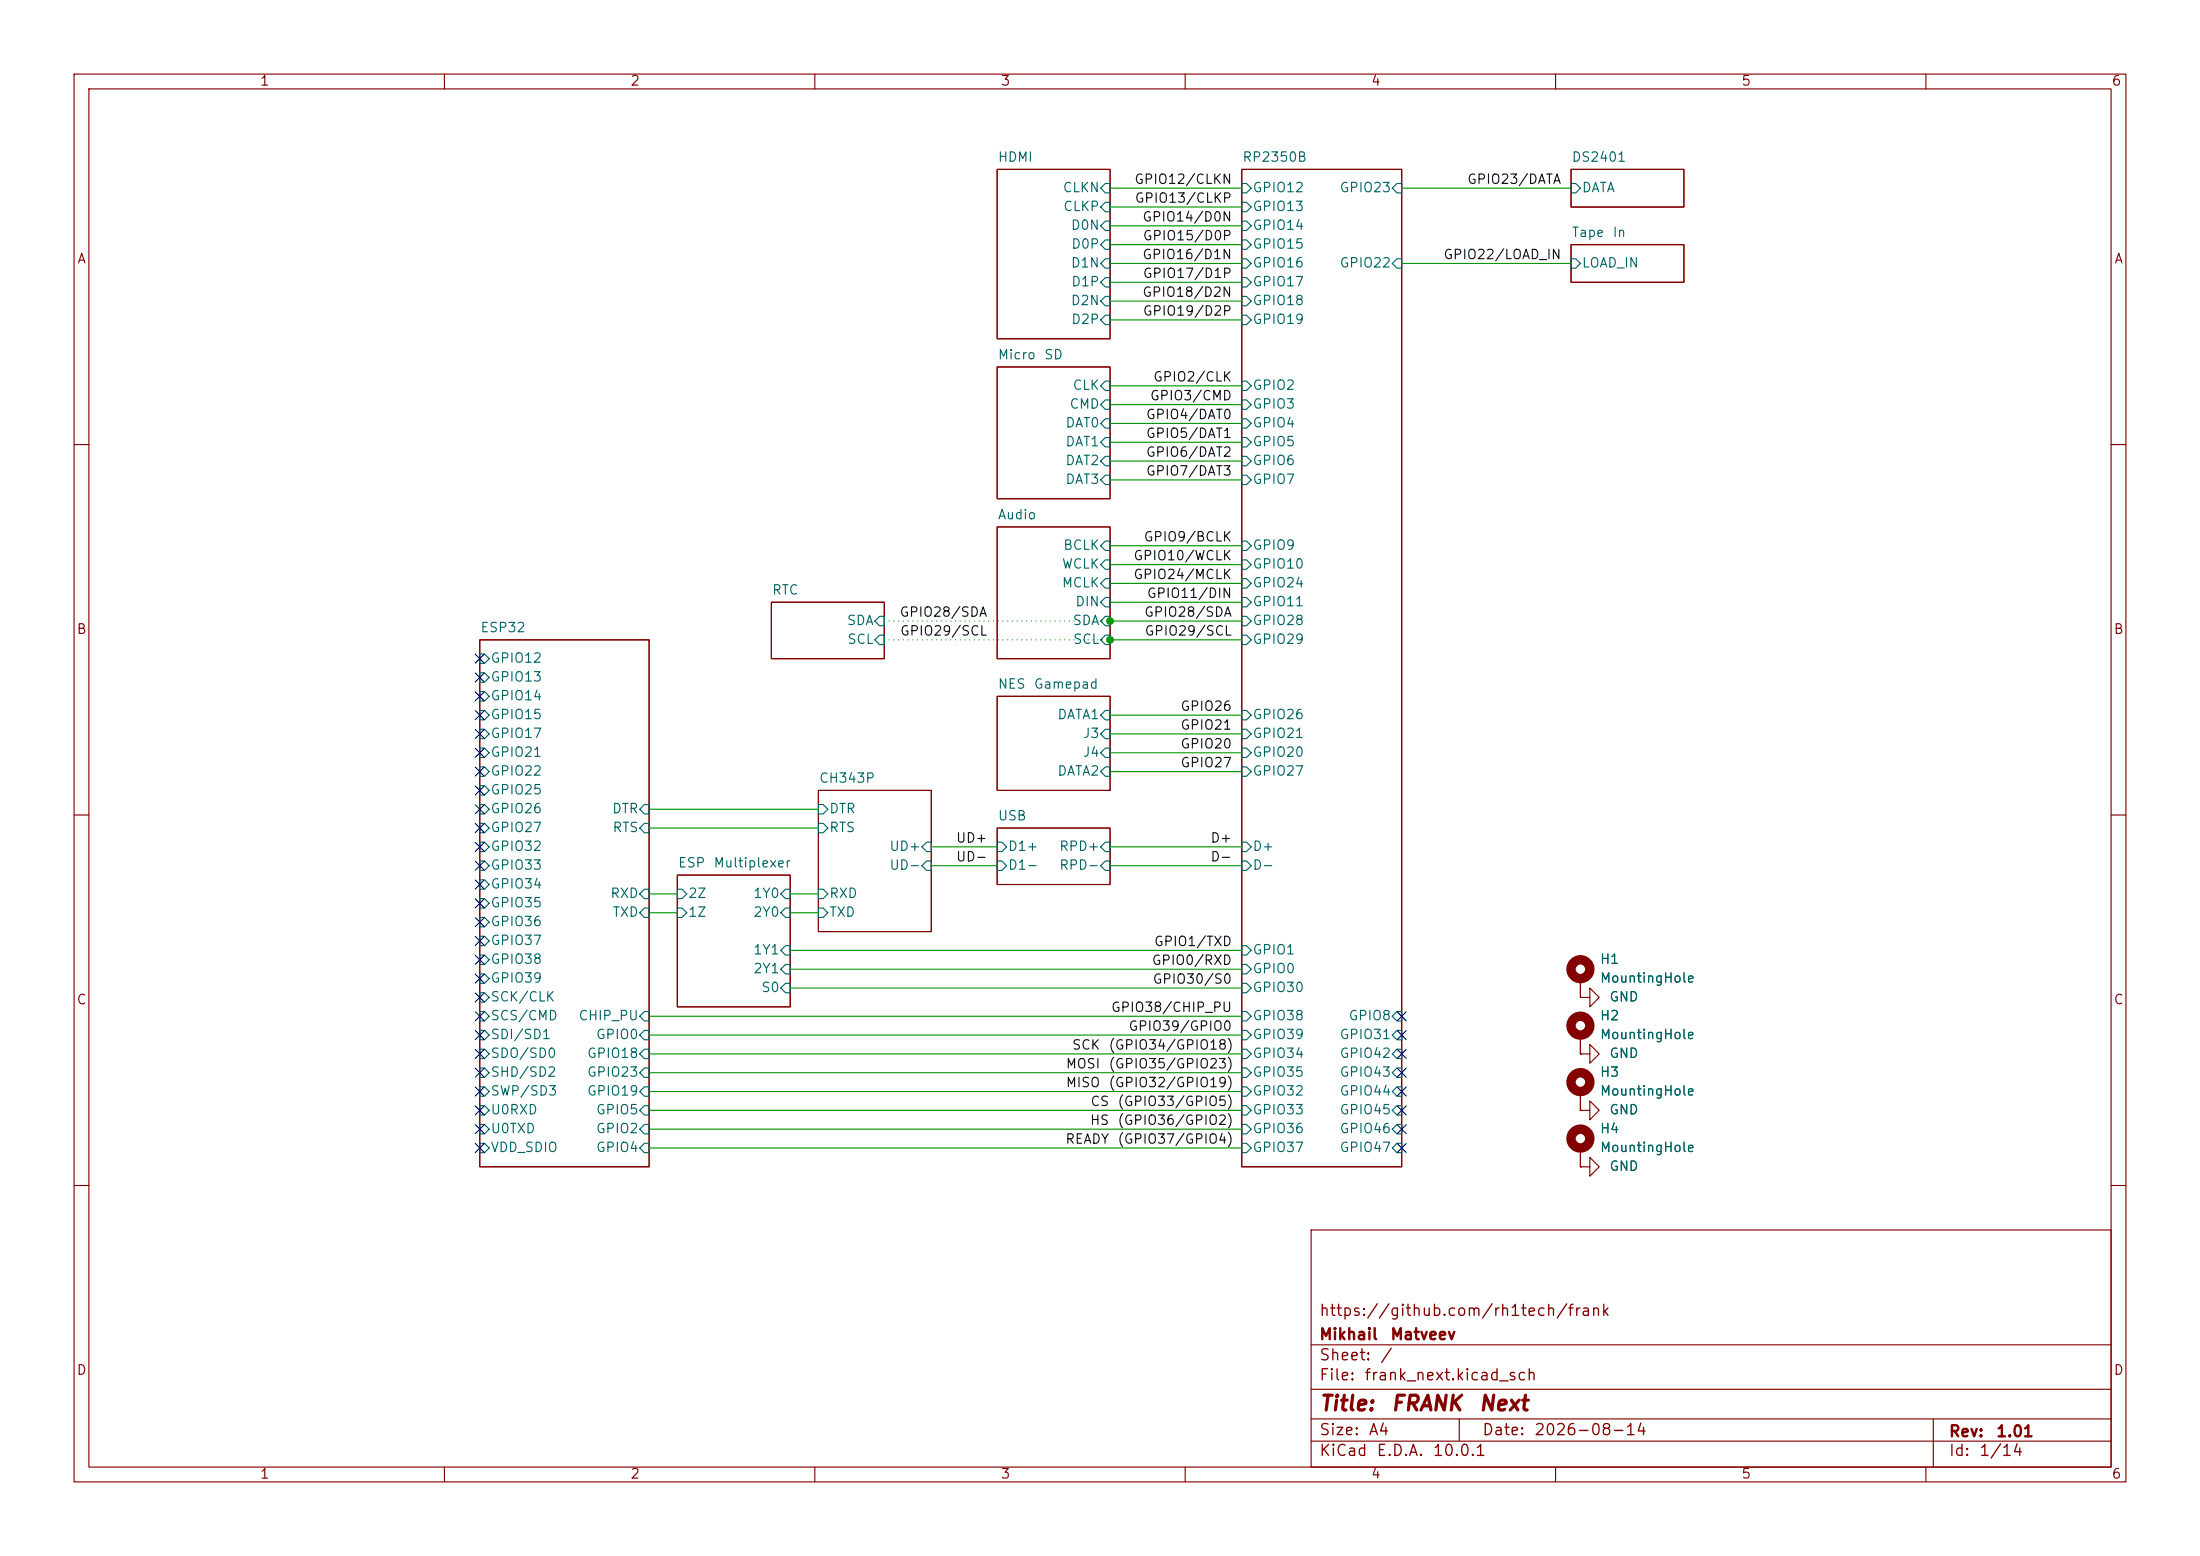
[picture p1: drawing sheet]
(kicad_sch
 (version 20260306)
 (generator "eeschema")
 (generator_version "10.0")
 (paper "A4")
 (title_block
  (title "${NAME}")
  (date "${DATE}")
  (rev "${VERSION}")
  (company "Mikhail Matveev")
  (comment 1 "https://github.com/rh1tech/frank"))
 (lib_symbols
  (symbol "FRANK:GND"
   (power global)
   (pin_numbers (hide yes))
   (pin_names
    (offset 0) (hide yes)) (exclude_from_sim no) (in_bom yes) (on_board yes)
   (in_pos_files yes)
   (duplicate_pin_numbers_are_jumpers no)
   (property "Reference" "#PWR" (at 0 -6.35 0) (show_name no) (do_not_autoplace no) (hide yes) (effects (font (size 1.27 1.27))))
   (property "Value" "GND" (at 0 -3.81 0) (show_name no) (do_not_autoplace no) (effects (font (size 1.27 1.27))))
   (property "Footprint" "" (at 0 0 0) (show_name no) (do_not_autoplace no) (hide yes) (effects (font (size 1.27 1.27))))
   (property "Datasheet" "" (at 0 0 0) (show_name no) (do_not_autoplace no) (hide yes) (effects (font (size 1.27 1.27))))
   (property "Description" "Power symbol creates a global label with name \"GND\" , ground" (at 0 0 0) (show_name no) (do_not_autoplace no) (hide yes) (effects (font (size 1.27 1.27))))
   (symbol "GND_0_1"
    (polyline (pts (xy 0 0) (xy 0 -1.27) (xy 1.27 -1.27) (xy 0 -2.54) (xy -1.27 -1.27) (xy 0 -1.27)) (stroke (width 0) (type default)) (fill (type none))))
   (symbol "GND_1_1"
    (pin power_in line (at 0 0 270) (length 0) (name "" (effects (font (size 1.27 1.27)))) (number "1" (effects (font (size 1.27 1.27))))))
   (embedded_fonts no))
  (symbol "FRANK:MountingHole_Pad"
   (pin_numbers (hide yes))
   (pin_names
    (offset 1.016) (hide yes)) (exclude_from_sim no) (in_bom no) (on_board yes)
   (in_pos_files yes)
   (duplicate_pin_numbers_are_jumpers no)
   (property "Reference" "H" (at 0 6.35 0) (show_name no) (do_not_autoplace no) (effects (font (size 1.27 1.27))))
   (property "Value" "MountingHole_Pad" (at 0 4.445 0) (show_name no) (do_not_autoplace no) (effects (font (size 1.27 1.27))))
   (property "Footprint" "" (at 0 0 0) (show_name no) (do_not_autoplace no) (hide yes) (effects (font (size 1.27 1.27))))
   (property "Datasheet" "" (at 0 0 0) (show_name no) (do_not_autoplace no) (hide yes) (effects (font (size 1.27 1.27))))
   (property "Description" "Mounting Hole with connection" (at 0 0 0) (show_name no) (do_not_autoplace no) (hide yes) (effects (font (size 1.27 1.27))))
   (symbol "MountingHole_Pad_0_1"
    (circle (center 0 1.27) (radius 1.27) (stroke (width 1.27) (type default)) (fill (type none))))
   (symbol "MountingHole_Pad_1_1"
    (pin input line (at 0 -2.54 90) (length 2.54) (name "1" (effects (font (size 1.27 1.27)))) (number "1" (effects (font (size 1.27 1.27))))))
   (embedded_fonts no)))
 (junction
  (at 149.86 83.82)
  (diameter 0)
  (color 0 0 0 0))
 (junction
  (at 149.86 86.36)
  (diameter 0)
  (color 0 0 0 0))
 (no_connect
  (at 64.77 137.16))
 (no_connect
  (at 64.77 109.22))
 (no_connect
  (at 189.23 144.78))
 (no_connect
  (at 64.77 127))
 (no_connect
  (at 64.77 106.68))
 (no_connect
  (at 64.77 96.52))
 (no_connect
  (at 64.77 88.9))
 (no_connect
  (at 64.77 99.06))
 (no_connect
  (at 189.23 137.16))
 (no_connect
  (at 64.77 104.14))
 (no_connect
  (at 189.23 147.32))
 (no_connect
  (at 64.77 147.32))
 (no_connect
  (at 64.77 154.94))
 (no_connect
  (at 64.77 119.38))
 (no_connect
  (at 64.77 114.3))
 (no_connect
  (at 64.77 91.44))
 (no_connect
  (at 189.23 154.94))
 (no_connect
  (at 189.23 149.86))
 (no_connect
  (at 64.77 149.86))
 (no_connect
  (at 189.23 142.24))
 (no_connect
  (at 64.77 132.08))
 (no_connect
  (at 64.77 121.92))
 (no_connect
  (at 64.77 111.76))
 (no_connect
  (at 64.77 142.24))
 (no_connect
  (at 189.23 139.7))
 (no_connect
  (at 64.77 101.6))
 (no_connect
  (at 64.77 116.84))
 (no_connect
  (at 189.23 152.4))
 (no_connect
  (at 64.77 144.78))
 (no_connect
  (at 64.77 93.98))
 (no_connect
  (at 64.77 139.7))
 (no_connect
  (at 64.77 124.46))
 (no_connect
  (at 64.77 129.54))
 (no_connect
  (at 64.77 134.62))
 (no_connect
  (at 64.77 152.4))
 (wire
  (pts (xy 149.86 78.74) (xy 167.64 78.74))
  (stroke (width 0) (type default)))
 (wire
  (pts (xy 149.86 27.94) (xy 167.64 27.94))
  (stroke (width 0) (type default)))
 (wire
  (pts (xy 106.68 120.65) (xy 110.49 120.65))
  (stroke (width 0) (type default)))
 (wire
  (pts (xy 119.38 83.82) (xy 149.86 83.82))
  (stroke (width 0) (type dot)))
 (wire
  (pts (xy 149.86 83.82) (xy 167.64 83.82))
  (stroke (width 0) (type default)))
 (wire
  (pts (xy 87.63 144.78) (xy 167.64 144.78))
  (stroke (width 0) (type default)))
 (wire
  (pts (xy 87.63 137.16) (xy 167.64 137.16))
  (stroke (width 0) (type default)))
 (wire
  (pts (xy 149.86 62.23) (xy 167.64 62.23))
  (stroke (width 0) (type default)))
 (wire
  (pts (xy 149.86 81.28) (xy 167.64 81.28))
  (stroke (width 0) (type default)))
 (wire
  (pts (xy 149.86 25.4) (xy 167.64 25.4))
  (stroke (width 0) (type default)))
 (wire
  (pts (xy 149.86 101.6) (xy 167.64 101.6))
  (stroke (width 0) (type default)))
 (wire
  (pts (xy 106.68 130.81) (xy 167.64 130.81))
  (stroke (width 0) (type default)))
 (wire
  (pts (xy 119.38 86.36) (xy 149.86 86.36))
  (stroke (width 0) (type dot)))
 (wire
  (pts (xy 149.86 73.66) (xy 167.64 73.66))
  (stroke (width 0) (type default)))
 (wire
  (pts (xy 149.86 40.64) (xy 167.64 40.64))
  (stroke (width 0) (type default)))
 (wire
  (pts (xy 125.73 116.84) (xy 134.62 116.84))
  (stroke (width 0) (type default)))
 (wire
  (pts (xy 149.86 64.77) (xy 167.64 64.77))
  (stroke (width 0) (type default)))
 (wire
  (pts (xy 149.86 86.36) (xy 167.64 86.36))
  (stroke (width 0) (type default)))
 (wire
  (pts (xy 87.63 147.32) (xy 167.64 147.32))
  (stroke (width 0) (type default)))
 (wire
  (pts (xy 149.86 33.02) (xy 167.64 33.02))
  (stroke (width 0) (type default)))
 (wire
  (pts (xy 87.63 139.7) (xy 167.64 139.7))
  (stroke (width 0) (type default)))
 (wire
  (pts (xy 149.86 54.61) (xy 167.64 54.61))
  (stroke (width 0) (type default)))
 (wire
  (pts (xy 87.63 152.4) (xy 167.64 152.4))
  (stroke (width 0) (type default)))
 (wire
  (pts (xy 149.86 114.3) (xy 167.64 114.3))
  (stroke (width 0) (type default)))
 (wire
  (pts (xy 149.86 116.84) (xy 167.64 116.84))
  (stroke (width 0) (type default)))
 (wire
  (pts (xy 87.63 123.19) (xy 91.44 123.19))
  (stroke (width 0) (type default)))
 (wire
  (pts (xy 149.86 99.06) (xy 167.64 99.06))
  (stroke (width 0) (type default)))
 (wire
  (pts (xy 189.23 35.56) (xy 212.09 35.56))
  (stroke (width 0) (type default)))
 (wire
  (pts (xy 87.63 154.94) (xy 167.64 154.94))
  (stroke (width 0) (type default)))
 (wire
  (pts (xy 125.73 114.3) (xy 134.62 114.3))
  (stroke (width 0) (type default)))
 (wire
  (pts (xy 149.86 59.69) (xy 167.64 59.69))
  (stroke (width 0) (type default)))
 (wire
  (pts (xy 149.86 30.48) (xy 167.64 30.48))
  (stroke (width 0) (type default)))
 (wire
  (pts (xy 149.86 35.56) (xy 167.64 35.56))
  (stroke (width 0) (type default)))
 (wire
  (pts (xy 149.86 52.07) (xy 167.64 52.07))
  (stroke (width 0) (type default)))
 (wire
  (pts (xy 87.63 149.86) (xy 167.64 149.86))
  (stroke (width 0) (type default)))
 (wire
  (pts (xy 87.63 111.76) (xy 110.49 111.76))
  (stroke (width 0) (type default)))
 (wire
  (pts (xy 189.23 25.4) (xy 212.09 25.4))
  (stroke (width 0) (type default)))
 (wire
  (pts (xy 87.63 142.24) (xy 167.64 142.24))
  (stroke (width 0) (type default)))
 (wire
  (pts (xy 149.86 43.18) (xy 167.64 43.18))
  (stroke (width 0) (type default)))
 (wire
  (pts (xy 87.63 109.22) (xy 110.49 109.22))
  (stroke (width 0) (type default)))
 (wire
  (pts (xy 106.68 133.35) (xy 167.64 133.35))
  (stroke (width 0) (type default)))
 (wire
  (pts (xy 149.86 104.14) (xy 167.64 104.14))
  (stroke (width 0) (type default)))
 (wire
  (pts (xy 149.86 38.1) (xy 167.64 38.1))
  (stroke (width 0) (type default)))
 (wire
  (pts (xy 149.86 76.2) (xy 167.64 76.2))
  (stroke (width 0) (type default)))
 (wire
  (pts (xy 87.63 120.65) (xy 91.44 120.65))
  (stroke (width 0) (type default)))
 (wire
  (pts (xy 149.86 96.52) (xy 167.64 96.52))
  (stroke (width 0) (type default)))
 (wire
  (pts (xy 149.86 57.15) (xy 167.64 57.15))
  (stroke (width 0) (type default)))
 (wire
  (pts (xy 106.68 123.19) (xy 110.49 123.19))
  (stroke (width 0) (type default)))
 (wire
  (pts (xy 106.68 128.27) (xy 167.64 128.27))
  (stroke (width 0) (type default)))
 (label "GPIO22{slash}LOAD_IN"
  (at 210.82 35.56 180)
  (effects (font (size 1.27 1.27)) (justify right bottom)))
 (label "D-"
  (at 166.37 116.84 180)
  (effects (font (size 1.27 1.27)) (justify right bottom)))
 (label "GPIO16{slash}D1N"
  (at 166.37 35.56 180)
  (effects (font (size 1.27 1.27)) (justify right bottom)))
 (label "GPIO29{slash}SCL"
  (at 166.37 86.36 180)
  (effects (font (size 1.27 1.27)) (justify right bottom)))
 (label "GPIO23{slash}DATA"
  (at 210.82 25.4 180)
  (effects (font (size 1.27 1.27)) (justify right bottom)))
 (label "GPIO12{slash}CLKN"
  (at 166.37 25.4 180)
  (effects (font (size 1.27 1.27)) (justify right bottom)))
 (label "UD-"
  (at 133.35 116.84 180)
  (effects (font (size 1.27 1.27)) (justify right bottom)))
 (label "GPIO18{slash}D2N"
  (at 166.37 40.64 180)
  (effects (font (size 1.27 1.27)) (justify right bottom)))
 (label "GPIO13{slash}CLKP"
  (at 166.37 27.94 180)
  (effects (font (size 1.27 1.27)) (justify right bottom)))
 (label "GPIO20"
  (at 166.37 101.6 180)
  (effects (font (size 1.27 1.27)) (justify right bottom)))
 (label "GPIO26"
  (at 166.37 96.52 180)
  (effects (font (size 1.27 1.27)) (justify right bottom)))
 (label "MOSI (GPIO35{slash}GPIO23)"
  (at 166.37 144.78 180)
  (effects (font (size 1.27 1.27)) (justify right bottom)))
 (label "CS (GPIO33{slash}GPIO5)"
  (at 166.37 149.86 180)
  (effects (font (size 1.27 1.27)) (justify right bottom)))
 (label "GPIO6{slash}DAT2"
  (at 166.37 62.23 180)
  (effects (font (size 1.27 1.27)) (justify right bottom)))
 (label "HS (GPIO36{slash}GPIO2)"
  (at 166.37 152.4 180)
  (effects (font (size 1.27 1.27)) (justify right bottom)))
 (label "GPIO3{slash}CMD"
  (at 166.37 54.61 180)
  (effects (font (size 1.27 1.27)) (justify right bottom)))
 (label "D+"
  (at 166.37 114.3 180)
  (effects (font (size 1.27 1.27)) (justify right bottom)))
 (label "GPIO30{slash}S0"
  (at 166.37 133.35 180)
  (effects (font (size 1.27 1.27)) (justify right bottom)))
 (label "GPIO17{slash}D1P"
  (at 166.37 38.1 180)
  (effects (font (size 1.27 1.27)) (justify right bottom)))
 (label "GPIO11{slash}DIN"
  (at 166.37 81.28 180)
  (effects (font (size 1.27 1.27)) (justify right bottom)))
 (label "GPIO4{slash}DAT0"
  (at 166.37 57.15 180)
  (effects (font (size 1.27 1.27)) (justify right bottom)))
 (label "GPIO0{slash}RXD"
  (at 166.37 130.81 180)
  (effects (font (size 1.27 1.27)) (justify right bottom)))
 (label "GPIO14{slash}D0N"
  (at 166.37 30.48 180)
  (effects (font (size 1.27 1.27)) (justify right bottom)))
 (label "GPIO2{slash}CLK"
  (at 166.37 52.07 180)
  (effects (font (size 1.27 1.27)) (justify right bottom)))
 (label "GPIO1{slash}TXD"
  (at 166.37 128.27 180)
  (effects (font (size 1.27 1.27)) (justify right bottom)))
 (label "GPIO28{slash}SDA"
  (at 166.37 83.82 180)
  (effects (font (size 1.27 1.27)) (justify right bottom)))
 (label "GPIO27"
  (at 166.37 104.14 180)
  (effects (font (size 1.27 1.27)) (justify right bottom)))
 (label "GPIO7{slash}DAT3"
  (at 166.37 64.77 180)
  (effects (font (size 1.27 1.27)) (justify right bottom)))
 (label "GPIO21"
  (at 166.37 99.06 180)
  (effects (font (size 1.27 1.27)) (justify right bottom)))
 (label "GPIO24{slash}MCLK"
  (at 166.37 78.74 180)
  (effects (font (size 1.27 1.27)) (justify right bottom)))
 (label "GPIO5{slash}DAT1"
  (at 166.37 59.69 180)
  (effects (font (size 1.27 1.27)) (justify right bottom)))
 (label "MISO (GPIO32{slash}GPIO19)"
  (at 166.37 147.32 180)
  (effects (font (size 1.27 1.27)) (justify right bottom)))
 (label "GPIO38{slash}CHIP_PU"
  (at 166.37 137.16 180)
  (effects (font (size 1.27 1.27)) (justify right bottom)))
 (label "GPIO39{slash}GPIO0"
  (at 166.37 139.7 180)
  (effects (font (size 1.27 1.27)) (justify right bottom)))
 (label "GPIO15{slash}D0P"
  (at 166.37 33.02 180)
  (effects (font (size 1.27 1.27)) (justify right bottom)))
 (label "READY (GPIO37{slash}GPIO4)"
  (at 166.37 154.94 180)
  (effects (font (size 1.27 1.27)) (justify right bottom)))
 (label "GPIO28{slash}SDA"
  (at 133.35 83.82 180)
  (effects (font (size 1.27 1.27)) (justify right bottom)))
 (label "GPIO19{slash}D2P"
  (at 166.37 43.18 180)
  (effects (font (size 1.27 1.27)) (justify right bottom)))
 (label "GPIO9{slash}BCLK"
  (at 166.37 73.66 180)
  (effects (font (size 1.27 1.27)) (justify right bottom)))
 (label "GPIO29{slash}SCL"
  (at 133.35 86.36 180)
  (effects (font (size 1.27 1.27)) (justify right bottom)))
 (label "GPIO10{slash}WCLK"
  (at 166.37 76.2 180)
  (effects (font (size 1.27 1.27)) (justify right bottom)))
 (label "UD+"
  (at 133.35 114.3 180)
  (effects (font (size 1.27 1.27)) (justify right bottom)))
 (label "SCK (GPIO34{slash}GPIO18)"
  (at 166.37 142.24 180)
  (effects (font (size 1.27 1.27)) (justify right bottom)))
 (symbol
  (lib_id "FRANK:GND")
  (at 213.36 149.86 90)
  (unit 1)
  (body_style 1)
  (exclude_from_sim no)
  (in_bom yes)
  (on_board yes)
  (in_pos_files yes)
  (dnp no)
  (property "Reference" "#PWR03" (at 219.71 149.86 0) (hide yes) (show_name no) (do_not_autoplace no) (effects (font (size 1.27 1.27))))
  (property "Value" "GND" (at 217.17 149.8601 90) (show_name no) (do_not_autoplace no) (effects (font (size 1.27 1.27)) (justify right)))
  (property "Footprint" "" (at 213.36 149.86 0) (hide yes) (show_name no) (do_not_autoplace no) (effects (font (size 1.27 1.27))))
  (property "Datasheet" "" (at 213.36 149.86 0) (hide yes) (show_name no) (do_not_autoplace no) (effects (font (size 1.27 1.27))))
  (property "Description" "Power symbol creates a global label with name \"GND\" , ground" (at 213.36 149.86 0) (hide yes) (show_name no) (do_not_autoplace no) (effects (font (size 1.27 1.27))))
  (pin "1"))
 (symbol
  (lib_id "FRANK:MountingHole_Pad")
  (at 213.36 147.32 0)
  (unit 1)
  (body_style 1)
  (exclude_from_sim no)
  (in_bom no)
  (on_board yes)
  (in_pos_files yes)
  (dnp no)
  (fields_autoplaced yes)
  (property "Reference" "H3" (at 215.9 144.7799 0) (show_name no) (do_not_autoplace no) (effects (font (size 1.27 1.27)) (justify left)))
  (property "Value" "MountingHole" (at 215.9 147.3199 0) (show_name no) (do_not_autoplace no) (effects (font (size 1.27 1.27)) (justify left)))
  (property "Footprint" "FRANK:MountingHole_2.5mm_Pad_Via" (at 213.36 147.32 0) (hide yes) (show_name no) (do_not_autoplace no) (effects (font (size 1.27 1.27))))
  (property "Datasheet" "" (at 213.36 147.32 0) (hide yes) (show_name no) (do_not_autoplace no) (effects (font (size 1.27 1.27))))
  (property "Description" "Mounting Hole with connection" (at 213.36 147.32 0) (hide yes) (show_name no) (do_not_autoplace no) (effects (font (size 1.27 1.27))))
  (pin "1"))
 (symbol
  (lib_id "FRANK:MountingHole_Pad")
  (at 213.36 154.94 0)
  (unit 1)
  (body_style 1)
  (exclude_from_sim no)
  (in_bom no)
  (on_board yes)
  (in_pos_files yes)
  (dnp no)
  (fields_autoplaced yes)
  (property "Reference" "H4" (at 215.9 152.3999 0) (show_name no) (do_not_autoplace no) (effects (font (size 1.27 1.27)) (justify left)))
  (property "Value" "MountingHole" (at 215.9 154.9399 0) (show_name no) (do_not_autoplace no) (effects (font (size 1.27 1.27)) (justify left)))
  (property "Footprint" "FRANK:MountingHole_2.5mm_Pad_Via" (at 213.36 154.94 0) (hide yes) (show_name no) (do_not_autoplace no) (effects (font (size 1.27 1.27))))
  (property "Datasheet" "" (at 213.36 154.94 0) (hide yes) (show_name no) (do_not_autoplace no) (effects (font (size 1.27 1.27))))
  (property "Description" "Mounting Hole with connection" (at 213.36 154.94 0) (hide yes) (show_name no) (do_not_autoplace no) (effects (font (size 1.27 1.27))))
  (pin "1"))
 (symbol
  (lib_id "FRANK:GND")
  (at 213.36 134.62 90)
  (unit 1)
  (body_style 1)
  (exclude_from_sim no)
  (in_bom yes)
  (on_board yes)
  (in_pos_files yes)
  (dnp no)
  (property "Reference" "#PWR01" (at 219.71 134.62 0) (hide yes) (show_name no) (do_not_autoplace no) (effects (font (size 1.27 1.27))))
  (property "Value" "GND" (at 217.17 134.6201 90) (show_name no) (do_not_autoplace no) (effects (font (size 1.27 1.27)) (justify right)))
  (property "Footprint" "" (at 213.36 134.62 0) (hide yes) (show_name no) (do_not_autoplace no) (effects (font (size 1.27 1.27))))
  (property "Datasheet" "" (at 213.36 134.62 0) (hide yes) (show_name no) (do_not_autoplace no) (effects (font (size 1.27 1.27))))
  (property "Description" "Power symbol creates a global label with name \"GND\" , ground" (at 213.36 134.62 0) (hide yes) (show_name no) (do_not_autoplace no) (effects (font (size 1.27 1.27))))
  (pin "1"))
 (symbol
  (lib_id "FRANK:MountingHole_Pad")
  (at 213.36 132.08 0)
  (unit 1)
  (body_style 1)
  (exclude_from_sim no)
  (in_bom no)
  (on_board yes)
  (in_pos_files yes)
  (dnp no)
  (fields_autoplaced yes)
  (property "Reference" "H1" (at 215.9 129.5399 0) (show_name no) (do_not_autoplace no) (effects (font (size 1.27 1.27)) (justify left)))
  (property "Value" "MountingHole" (at 215.9 132.0799 0) (show_name no) (do_not_autoplace no) (effects (font (size 1.27 1.27)) (justify left)))
  (property "Footprint" "FRANK:MountingHole_2.5mm_Pad_Via" (at 213.36 132.08 0) (hide yes) (show_name no) (do_not_autoplace no) (effects (font (size 1.27 1.27))))
  (property "Datasheet" "" (at 213.36 132.08 0) (hide yes) (show_name no) (do_not_autoplace no) (effects (font (size 1.27 1.27))))
  (property "Description" "Mounting Hole with connection" (at 213.36 132.08 0) (hide yes) (show_name no) (do_not_autoplace no) (effects (font (size 1.27 1.27))))
  (pin "1"))
 (symbol
  (lib_id "FRANK:GND")
  (at 213.36 157.48 90)
  (unit 1)
  (body_style 1)
  (exclude_from_sim no)
  (in_bom yes)
  (on_board yes)
  (in_pos_files yes)
  (dnp no)
  (property "Reference" "#PWR04" (at 219.71 157.48 0) (hide yes) (show_name no) (do_not_autoplace no) (effects (font (size 1.27 1.27))))
  (property "Value" "GND" (at 217.17 157.4801 90) (show_name no) (do_not_autoplace no) (effects (font (size 1.27 1.27)) (justify right)))
  (property "Footprint" "" (at 213.36 157.48 0) (hide yes) (show_name no) (do_not_autoplace no) (effects (font (size 1.27 1.27))))
  (property "Datasheet" "" (at 213.36 157.48 0) (hide yes) (show_name no) (do_not_autoplace no) (effects (font (size 1.27 1.27))))
  (property "Description" "Power symbol creates a global label with name \"GND\" , ground" (at 213.36 157.48 0) (hide yes) (show_name no) (do_not_autoplace no) (effects (font (size 1.27 1.27))))
  (pin "1"))
 (symbol
  (lib_id "FRANK:GND")
  (at 213.36 142.24 90)
  (unit 1)
  (body_style 1)
  (exclude_from_sim no)
  (in_bom yes)
  (on_board yes)
  (in_pos_files yes)
  (dnp no)
  (property "Reference" "#PWR02" (at 219.71 142.24 0) (hide yes) (show_name no) (do_not_autoplace no) (effects (font (size 1.27 1.27))))
  (property "Value" "GND" (at 217.17 142.2401 90) (show_name no) (do_not_autoplace no) (effects (font (size 1.27 1.27)) (justify right)))
  (property "Footprint" "" (at 213.36 142.24 0) (hide yes) (show_name no) (do_not_autoplace no) (effects (font (size 1.27 1.27))))
  (property "Datasheet" "" (at 213.36 142.24 0) (hide yes) (show_name no) (do_not_autoplace no) (effects (font (size 1.27 1.27))))
  (property "Description" "Power symbol creates a global label with name \"GND\" , ground" (at 213.36 142.24 0) (hide yes) (show_name no) (do_not_autoplace no) (effects (font (size 1.27 1.27))))
  (pin "1"))
 (symbol
  (lib_id "FRANK:MountingHole_Pad")
  (at 213.36 139.7 0)
  (unit 1)
  (body_style 1)
  (exclude_from_sim no)
  (in_bom no)
  (on_board yes)
  (in_pos_files yes)
  (dnp no)
  (fields_autoplaced yes)
  (property "Reference" "H2" (at 215.9 137.1599 0) (show_name no) (do_not_autoplace no) (effects (font (size 1.27 1.27)) (justify left)))
  (property "Value" "MountingHole" (at 215.9 139.6999 0) (show_name no) (do_not_autoplace no) (effects (font (size 1.27 1.27)) (justify left)))
  (property "Footprint" "FRANK:MountingHole_2.5mm_Pad_Via" (at 213.36 139.7 0) (hide yes) (show_name no) (do_not_autoplace no) (effects (font (size 1.27 1.27))))
  (property "Datasheet" "" (at 213.36 139.7 0) (hide yes) (show_name no) (do_not_autoplace no) (effects (font (size 1.27 1.27))))
  (property "Description" "Mounting Hole with connection" (at 213.36 139.7 0) (hide yes) (show_name no) (do_not_autoplace no) (effects (font (size 1.27 1.27))))
  (pin "1"))
 (sheet
  (at 134.62 93.98)
  (size 15.24 12.7)
  (exclude_from_sim no)
  (in_bom yes)
  (on_board yes)
  (dnp no)
  (fields_autoplaced yes)
  (stroke (width 0.1524) (type solid))
  (fill (color 0 0 0 0))
  (property "Sheetname" "NES Gamepad" (at 134.62 93.2684 0) (show_name no) (do_not_autoplace no) (effects (font (size 1.27 1.27)) (justify left bottom)))
  (property "Sheetfile" "gamepad.kicad_sch" (at 134.62 107.2646 0) (hide yes) (show_name no) (do_not_autoplace no) (effects (font (size 1.27 1.27)) (justify left top)))
  (pin "J3" input (at 149.86 99.06 0) (effects (font (size 1.27 1.27)) (justify right)))
  (pin "J4" input (at 149.86 101.6 0) (effects (font (size 1.27 1.27)) (justify right)))
  (pin "DATA1" input (at 149.86 96.52 0) (effects (font (size 1.27 1.27)) (justify right)))
  (pin "DATA2" input (at 149.86 104.14 0) (effects (font (size 1.27 1.27)) (justify right))))
 (sheet
  (at 212.09 33.02)
  (size 15.24 5.08)
  (exclude_from_sim no)
  (in_bom yes)
  (on_board yes)
  (dnp no)
  (fields_autoplaced yes)
  (stroke (width 0.1524) (type solid))
  (fill (color 0 0 0 0))
  (property "Sheetname" "Tape In" (at 212.09 32.3084 0) (show_name no) (do_not_autoplace no) (effects (font (size 1.27 1.27)) (justify left bottom)))
  (property "Sheetfile" "tape.kicad_sch" (at 212.09 38.6846 0) (hide yes) (show_name no) (do_not_autoplace no) (effects (font (size 1.27 1.27)) (justify left top)))
  (pin "LOAD_IN" input (at 212.09 35.56 180) (effects (font (size 1.27 1.27)) (justify left))))
 (sheet
  (at 91.44 118.11)
  (size 15.24 17.78)
  (exclude_from_sim no)
  (in_bom yes)
  (on_board yes)
  (dnp no)
  (fields_autoplaced yes)
  (stroke (width 0.1524) (type solid))
  (fill (color 0 0 0 0))
  (property "Sheetname" "ESP Multiplexer" (at 91.44 117.3984 0) (show_name no) (do_not_autoplace no) (effects (font (size 1.27 1.27)) (justify left bottom)))
  (property "Sheetfile" "esp_multiplex.kicad_sch" (at 91.44 136.4746 0) (hide yes) (show_name no) (do_not_autoplace no) (effects (font (size 1.27 1.27)) (justify left top)))
  (pin "1Z" input (at 91.44 123.19 180) (effects (font (size 1.27 1.27)) (justify left)))
  (pin "1Y0" input (at 106.68 120.65 0) (effects (font (size 1.27 1.27)) (justify right)))
  (pin "S0" input (at 106.68 133.35 0) (effects (font (size 1.27 1.27)) (justify right)))
  (pin "2Z" input (at 91.44 120.65 180) (effects (font (size 1.27 1.27)) (justify left)))
  (pin "2Y0" input (at 106.68 123.19 0) (effects (font (size 1.27 1.27)) (justify right)))
  (pin "1Y1" input (at 106.68 128.27 0) (effects (font (size 1.27 1.27)) (justify right)))
  (pin "2Y1" input (at 106.68 130.81 0) (effects (font (size 1.27 1.27)) (justify right))))
 (sheet
  (at 134.62 49.53)
  (size 15.24 17.78)
  (exclude_from_sim no)
  (in_bom yes)
  (on_board yes)
  (dnp no)
  (fields_autoplaced yes)
  (stroke (width 0.1524) (type solid))
  (fill (color 0 0 0 0))
  (property "Sheetname" "Micro SD" (at 134.62 48.8184 0) (show_name no) (do_not_autoplace no) (effects (font (size 1.27 1.27)) (justify left bottom)))
  (property "Sheetfile" "sd.kicad_sch" (at 134.62 67.8946 0) (hide yes) (show_name no) (do_not_autoplace no) (effects (font (size 1.27 1.27)) (justify left top)))
  (pin "CLK" input (at 149.86 52.07 0) (effects (font (size 1.27 1.27)) (justify right)))
  (pin "CMD" input (at 149.86 54.61 0) (effects (font (size 1.27 1.27)) (justify right)))
  (pin "DAT0" input (at 149.86 57.15 0) (effects (font (size 1.27 1.27)) (justify right)))
  (pin "DAT1" input (at 149.86 59.69 0) (effects (font (size 1.27 1.27)) (justify right)))
  (pin "DAT2" input (at 149.86 62.23 0) (effects (font (size 1.27 1.27)) (justify right)))
  (pin "DAT3" input (at 149.86 64.77 0) (effects (font (size 1.27 1.27)) (justify right))))
 (sheet
  (at 167.64 22.86)
  (size 21.59 134.62)
  (exclude_from_sim no)
  (in_bom yes)
  (on_board yes)
  (dnp no)
  (fields_autoplaced yes)
  (stroke (width 0.1524) (type solid))
  (fill (color 0 0 0 0))
  (property "Sheetname" "RP2350B" (at 167.64 22.1484 0) (show_name no) (do_not_autoplace no) (effects (font (size 1.27 1.27)) (justify left bottom)))
  (property "Sheetfile" "rp2350b.kicad_sch" (at 167.64 158.0646 0) (hide yes) (show_name no) (do_not_autoplace no) (effects (font (size 1.27 1.27)) (justify left top)))
  (pin "D+" input (at 167.64 114.3 180) (effects (font (size 1.27 1.27)) (justify left)))
  (pin "D-" input (at 167.64 116.84 180) (effects (font (size 1.27 1.27)) (justify left)))
  (pin "GPIO4" input (at 167.64 57.15 180) (effects (font (size 1.27 1.27)) (justify left)))
  (pin "GPIO5" input (at 167.64 59.69 180) (effects (font (size 1.27 1.27)) (justify left)))
  (pin "GPIO6" input (at 167.64 62.23 180) (effects (font (size 1.27 1.27)) (justify left)))
  (pin "GPIO7" input (at 167.64 64.77 180) (effects (font (size 1.27 1.27)) (justify left)))
  (pin "GPIO2" input (at 167.64 52.07 180) (effects (font (size 1.27 1.27)) (justify left)))
  (pin "GPIO3" input (at 167.64 54.61 180) (effects (font (size 1.27 1.27)) (justify left)))
  (pin "GPIO11" input (at 167.64 81.28 180) (effects (font (size 1.27 1.27)) (justify left)))
  (pin "GPIO12" input (at 167.64 25.4 180) (effects (font (size 1.27 1.27)) (justify left)))
  (pin "GPIO13" input (at 167.64 27.94 180) (effects (font (size 1.27 1.27)) (justify left)))
  (pin "GPIO14" input (at 167.64 30.48 180) (effects (font (size 1.27 1.27)) (justify left)))
  (pin "GPIO15" input (at 167.64 33.02 180) (effects (font (size 1.27 1.27)) (justify left)))
  (pin "GPIO16" input (at 167.64 35.56 180) (effects (font (size 1.27 1.27)) (justify left)))
  (pin "GPIO17" input (at 167.64 38.1 180) (effects (font (size 1.27 1.27)) (justify left)))
  (pin "GPIO18" input (at 167.64 40.64 180) (effects (font (size 1.27 1.27)) (justify left)))
  (pin "GPIO19" input (at 167.64 43.18 180) (effects (font (size 1.27 1.27)) (justify left)))
  (pin "GPIO20" input (at 167.64 101.6 180) (effects (font (size 1.27 1.27)) (justify left)))
  (pin "GPIO21" input (at 167.64 99.06 180) (effects (font (size 1.27 1.27)) (justify left)))
  (pin "GPIO22" input (at 189.23 35.56 0) (effects (font (size 1.27 1.27)) (justify right)))
  (pin "GPIO23" input (at 189.23 25.4 0) (effects (font (size 1.27 1.27)) (justify right)))
  (pin "GPIO26" input (at 167.64 96.52 180) (effects (font (size 1.27 1.27)) (justify left)))
  (pin "GPIO27" input (at 167.64 104.14 180) (effects (font (size 1.27 1.27)) (justify left)))
  (pin "GPIO28" input (at 167.64 83.82 180) (effects (font (size 1.27 1.27)) (justify left)))
  (pin "GPIO29" input (at 167.64 86.36 180) (effects (font (size 1.27 1.27)) (justify left)))
  (pin "GPIO30" input (at 167.64 133.35 180) (effects (font (size 1.27 1.27)) (justify left)))
  (pin "GPIO31" input (at 189.23 139.7 0) (effects (font (size 1.27 1.27)) (justify right)))
  (pin "GPIO32" input (at 167.64 147.32 180) (effects (font (size 1.27 1.27)) (justify left)))
  (pin "GPIO33" input (at 167.64 149.86 180) (effects (font (size 1.27 1.27)) (justify left)))
  (pin "GPIO34" input (at 167.64 142.24 180) (effects (font (size 1.27 1.27)) (justify left)))
  (pin "GPIO35" input (at 167.64 144.78 180) (effects (font (size 1.27 1.27)) (justify left)))
  (pin "GPIO36" input (at 167.64 152.4 180) (effects (font (size 1.27 1.27)) (justify left)))
  (pin "GPIO37" input (at 167.64 154.94 180) (effects (font (size 1.27 1.27)) (justify left)))
  (pin "GPIO38" input (at 167.64 137.16 180) (effects (font (size 1.27 1.27)) (justify left)))
  (pin "GPIO39" input (at 167.64 139.7 180) (effects (font (size 1.27 1.27)) (justify left)))
  (pin "GPIO42" input (at 189.23 142.24 0) (effects (font (size 1.27 1.27)) (justify right)))
  (pin "GPIO43" input (at 189.23 144.78 0) (effects (font (size 1.27 1.27)) (justify right)))
  (pin "GPIO44" input (at 189.23 147.32 0) (effects (font (size 1.27 1.27)) (justify right)))
  (pin "GPIO45" input (at 189.23 149.86 0) (effects (font (size 1.27 1.27)) (justify right)))
  (pin "GPIO46" input (at 189.23 152.4 0) (effects (font (size 1.27 1.27)) (justify right)))
  (pin "GPIO47" input (at 189.23 154.94 0) (effects (font (size 1.27 1.27)) (justify right)))
  (pin "GPIO8" input (at 189.23 137.16 0) (effects (font (size 1.27 1.27)) (justify right)))
  (pin "GPIO9" input (at 167.64 73.66 180) (effects (font (size 1.27 1.27)) (justify left)))
  (pin "GPIO10" input (at 167.64 76.2 180) (effects (font (size 1.27 1.27)) (justify left)))
  (pin "GPIO24" input (at 167.64 78.74 180) (effects (font (size 1.27 1.27)) (justify left)))
  (pin "GPIO0" input (at 167.64 130.81 180) (effects (font (size 1.27 1.27)) (justify left)))
  (pin "GPIO1" input (at 167.64 128.27 180) (effects (font (size 1.27 1.27)) (justify left))))
 (sheet
  (at 64.77 86.36)
  (size 22.86 71.12)
  (exclude_from_sim no)
  (in_bom yes)
  (on_board yes)
  (dnp no)
  (fields_autoplaced yes)
  (stroke (width 0.1524) (type solid))
  (fill (color 0 0 0 0))
  (property "Sheetname" "ESP32" (at 64.77 85.6484 0) (show_name no) (do_not_autoplace no) (effects (font (size 1.27 1.27)) (justify left bottom)))
  (property "Sheetfile" "esp32_d0wd_v3.kicad_sch" (at 64.77 158.0646 0) (hide yes) (show_name no) (do_not_autoplace no) (effects (font (size 1.27 1.27)) (justify left top)))
  (pin "CHIP_PU" input (at 87.63 137.16 0) (effects (font (size 1.27 1.27)) (justify right)))
  (pin "DTR" input (at 87.63 109.22 0) (effects (font (size 1.27 1.27)) (justify right)))
  (pin "GPIO0" input (at 87.63 139.7 0) (effects (font (size 1.27 1.27)) (justify right)))
  (pin "GPIO2" input (at 87.63 152.4 0) (effects (font (size 1.27 1.27)) (justify right)))
  (pin "GPIO4" input (at 87.63 154.94 0) (effects (font (size 1.27 1.27)) (justify right)))
  (pin "GPIO5" input (at 87.63 149.86 0) (effects (font (size 1.27 1.27)) (justify right)))
  (pin "GPIO12" input (at 64.77 88.9 180) (effects (font (size 1.27 1.27)) (justify left)))
  (pin "GPIO13" input (at 64.77 91.44 180) (effects (font (size 1.27 1.27)) (justify left)))
  (pin "GPIO14" input (at 64.77 93.98 180) (effects (font (size 1.27 1.27)) (justify left)))
  (pin "GPIO15" input (at 64.77 96.52 180) (effects (font (size 1.27 1.27)) (justify left)))
  (pin "GPIO17" input (at 64.77 99.06 180) (effects (font (size 1.27 1.27)) (justify left)))
  (pin "GPIO18" input (at 87.63 142.24 0) (effects (font (size 1.27 1.27)) (justify right)))
  (pin "GPIO19" input (at 87.63 147.32 0) (effects (font (size 1.27 1.27)) (justify right)))
  (pin "GPIO21" input (at 64.77 101.6 180) (effects (font (size 1.27 1.27)) (justify left)))
  (pin "GPIO22" input (at 64.77 104.14 180) (effects (font (size 1.27 1.27)) (justify left)))
  (pin "GPIO23" input (at 87.63 144.78 0) (effects (font (size 1.27 1.27)) (justify right)))
  (pin "GPIO25" input (at 64.77 106.68 180) (effects (font (size 1.27 1.27)) (justify left)))
  (pin "GPIO26" input (at 64.77 109.22 180) (effects (font (size 1.27 1.27)) (justify left)))
  (pin "GPIO27" input (at 64.77 111.76 180) (effects (font (size 1.27 1.27)) (justify left)))
  (pin "GPIO32" input (at 64.77 114.3 180) (effects (font (size 1.27 1.27)) (justify left)))
  (pin "GPIO33" input (at 64.77 116.84 180) (effects (font (size 1.27 1.27)) (justify left)))
  (pin "GPIO34" input (at 64.77 119.38 180) (effects (font (size 1.27 1.27)) (justify left)))
  (pin "GPIO35" input (at 64.77 121.92 180) (effects (font (size 1.27 1.27)) (justify left)))
  (pin "GPIO36" input (at 64.77 124.46 180) (effects (font (size 1.27 1.27)) (justify left)))
  (pin "GPIO37" input (at 64.77 127 180) (effects (font (size 1.27 1.27)) (justify left)))
  (pin "GPIO38" input (at 64.77 129.54 180) (effects (font (size 1.27 1.27)) (justify left)))
  (pin "GPIO39" input (at 64.77 132.08 180) (effects (font (size 1.27 1.27)) (justify left)))
  (pin "RTS" input (at 87.63 111.76 0) (effects (font (size 1.27 1.27)) (justify right)))
  (pin "RXD" input (at 87.63 120.65 0) (effects (font (size 1.27 1.27)) (justify right)))
  (pin "SCK{slash}CLK" input (at 64.77 134.62 180) (effects (font (size 1.27 1.27)) (justify left)))
  (pin "SCS{slash}CMD" input (at 64.77 137.16 180) (effects (font (size 1.27 1.27)) (justify left)))
  (pin "SDI{slash}SD1" input (at 64.77 139.7 180) (effects (font (size 1.27 1.27)) (justify left)))
  (pin "SDO{slash}SD0" input (at 64.77 142.24 180) (effects (font (size 1.27 1.27)) (justify left)))
  (pin "SHD{slash}SD2" input (at 64.77 144.78 180) (effects (font (size 1.27 1.27)) (justify left)))
  (pin "SWP{slash}SD3" input (at 64.77 147.32 180) (effects (font (size 1.27 1.27)) (justify left)))
  (pin "TXD" input (at 87.63 123.19 0) (effects (font (size 1.27 1.27)) (justify right)))
  (pin "U0RXD" input (at 64.77 149.86 180) (effects (font (size 1.27 1.27)) (justify left)))
  (pin "U0TXD" input (at 64.77 152.4 180) (effects (font (size 1.27 1.27)) (justify left)))
  (pin "VDD_SDIO" input (at 64.77 154.94 180) (effects (font (size 1.27 1.27)) (justify left))))
 (sheet
  (at 134.62 71.12)
  (size 15.24 17.78)
  (exclude_from_sim no)
  (in_bom yes)
  (on_board yes)
  (dnp no)
  (fields_autoplaced yes)
  (stroke (width 0.1524) (type solid))
  (fill (color 0 0 0 0))
  (property "Sheetname" "Audio" (at 134.62 70.4084 0) (show_name no) (do_not_autoplace no) (effects (font (size 1.27 1.27)) (justify left bottom)))
  (property "Sheetfile" "audio.kicad_sch" (at 134.62 89.4846 0) (hide yes) (show_name no) (do_not_autoplace no) (effects (font (size 1.27 1.27)) (justify left top)))
  (pin "BCLK" input (at 149.86 73.66 0) (effects (font (size 1.27 1.27)) (justify right)))
  (pin "MCLK" input (at 149.86 78.74 0) (effects (font (size 1.27 1.27)) (justify right)))
  (pin "DIN" input (at 149.86 81.28 0) (effects (font (size 1.27 1.27)) (justify right)))
  (pin "WCLK" input (at 149.86 76.2 0) (effects (font (size 1.27 1.27)) (justify right)))
  (pin "SCL" input (at 149.86 86.36 0) (effects (font (size 1.27 1.27)) (justify right)))
  (pin "SDA" input (at 149.86 83.82 0) (effects (font (size 1.27 1.27)) (justify right))))
 (sheet
  (at 104.14 81.28)
  (size 15.24 7.62)
  (exclude_from_sim no)
  (in_bom yes)
  (on_board yes)
  (dnp no)
  (fields_autoplaced yes)
  (stroke (width 0.1524) (type solid))
  (fill (color 0 0 0 0))
  (property "Sheetname" "RTC" (at 104.14 80.5684 0) (show_name no) (do_not_autoplace no) (effects (font (size 1.27 1.27)) (justify left bottom)))
  (property "Sheetfile" "rtc.kicad_sch" (at 104.14 89.4846 0) (hide yes) (show_name no) (do_not_autoplace no) (effects (font (size 1.27 1.27)) (justify left top)))
  (pin "SCL" input (at 119.38 86.36 0) (effects (font (size 1.27 1.27)) (justify right)))
  (pin "SDA" input (at 119.38 83.82 0) (effects (font (size 1.27 1.27)) (justify right))))
 (sheet
  (at 134.62 22.86)
  (size 15.24 22.86)
  (exclude_from_sim no)
  (in_bom yes)
  (on_board yes)
  (dnp no)
  (fields_autoplaced yes)
  (stroke (width 0.1524) (type solid))
  (fill (color 0 0 0 0))
  (property "Sheetname" "HDMI" (at 134.62 22.1484 0) (show_name no) (do_not_autoplace no) (effects (font (size 1.27 1.27)) (justify left bottom)))
  (property "Sheetfile" "hdmi.kicad_sch" (at 134.62 46.3046 0) (hide yes) (show_name no) (do_not_autoplace no) (effects (font (size 1.27 1.27)) (justify left top)))
  (pin "CLKN" input (at 149.86 25.4 0) (effects (font (size 1.27 1.27)) (justify right)))
  (pin "CLKP" input (at 149.86 27.94 0) (effects (font (size 1.27 1.27)) (justify right)))
  (pin "D0N" input (at 149.86 30.48 0) (effects (font (size 1.27 1.27)) (justify right)))
  (pin "D0P" input (at 149.86 33.02 0) (effects (font (size 1.27 1.27)) (justify right)))
  (pin "D1N" input (at 149.86 35.56 0) (effects (font (size 1.27 1.27)) (justify right)))
  (pin "D1P" input (at 149.86 38.1 0) (effects (font (size 1.27 1.27)) (justify right)))
  (pin "D2N" input (at 149.86 40.64 0) (effects (font (size 1.27 1.27)) (justify right)))
  (pin "D2P" input (at 149.86 43.18 0) (effects (font (size 1.27 1.27)) (justify right))))
 (sheet
  (at 134.62 111.76)
  (size 15.24 7.62)
  (exclude_from_sim no)
  (in_bom yes)
  (on_board yes)
  (dnp no)
  (fields_autoplaced yes)
  (stroke (width 0.1524) (type solid))
  (fill (color 0 0 0 0))
  (property "Sheetname" "USB" (at 134.62 111.0484 0) (show_name no) (do_not_autoplace no) (effects (font (size 1.27 1.27)) (justify left bottom)))
  (property "Sheetfile" "usb.kicad_sch" (at 134.62 119.9646 0) (hide yes) (show_name no) (do_not_autoplace no) (effects (font (size 1.27 1.27)) (justify left top)))
  (pin "D1+" input (at 134.62 114.3 180) (effects (font (size 1.27 1.27)) (justify left)))
  (pin "D1-" input (at 134.62 116.84 180) (effects (font (size 1.27 1.27)) (justify left)))
  (pin "RPD+" input (at 149.86 114.3 0) (effects (font (size 1.27 1.27)) (justify right)))
  (pin "RPD-" input (at 149.86 116.84 0) (effects (font (size 1.27 1.27)) (justify right))))
 (sheet
  (at 212.09 22.86)
  (size 15.24 5.08)
  (exclude_from_sim no)
  (in_bom yes)
  (on_board yes)
  (dnp no)
  (fields_autoplaced yes)
  (stroke (width 0.1524) (type solid))
  (fill (color 0 0 0 0))
  (property "Sheetname" "DS2401" (at 212.09 22.1484 0) (show_name no) (do_not_autoplace no) (effects (font (size 1.27 1.27)) (justify left bottom)))
  (property "Sheetfile" "ds2401.kicad_sch" (at 212.09 28.5246 0) (hide yes) (show_name no) (do_not_autoplace no) (effects (font (size 1.27 1.27)) (justify left top)))
  (pin "DATA" input (at 212.09 25.4 180) (effects (font (size 1.27 1.27)) (justify left))))
 (sheet
  (at 110.49 106.68)
  (size 15.24 19.05)
  (exclude_from_sim no)
  (in_bom yes)
  (on_board yes)
  (dnp no)
  (fields_autoplaced yes)
  (stroke (width 0.1524) (type solid))
  (fill (color 0 0 0 0))
  (property "Sheetname" "CH343P" (at 110.49 105.9684 0) (show_name no) (do_not_autoplace no) (effects (font (size 1.27 1.27)) (justify left bottom)))
  (property "Sheetfile" "ch343p.kicad_sch" (at 110.49 126.3146 0) (hide yes) (show_name no) (do_not_autoplace no) (effects (font (size 1.27 1.27)) (justify left top)))
  (pin "DTR" input (at 110.49 109.22 180) (effects (font (size 1.27 1.27)) (justify left)))
  (pin "RTS" input (at 110.49 111.76 180) (effects (font (size 1.27 1.27)) (justify left)))
  (pin "UD+" input (at 125.73 114.3 0) (effects (font (size 1.27 1.27)) (justify right)))
  (pin "UD-" input (at 125.73 116.84 0) (effects (font (size 1.27 1.27)) (justify right)))
  (pin "RXD" input (at 110.49 120.65 180) (effects (font (size 1.27 1.27)) (justify left)))
  (pin "TXD" input (at 110.49 123.19 180) (effects (font (size 1.27 1.27)) (justify left))))
 (sheet_instances
  (path ""
   (page "1")))
 (embedded_fonts no))
